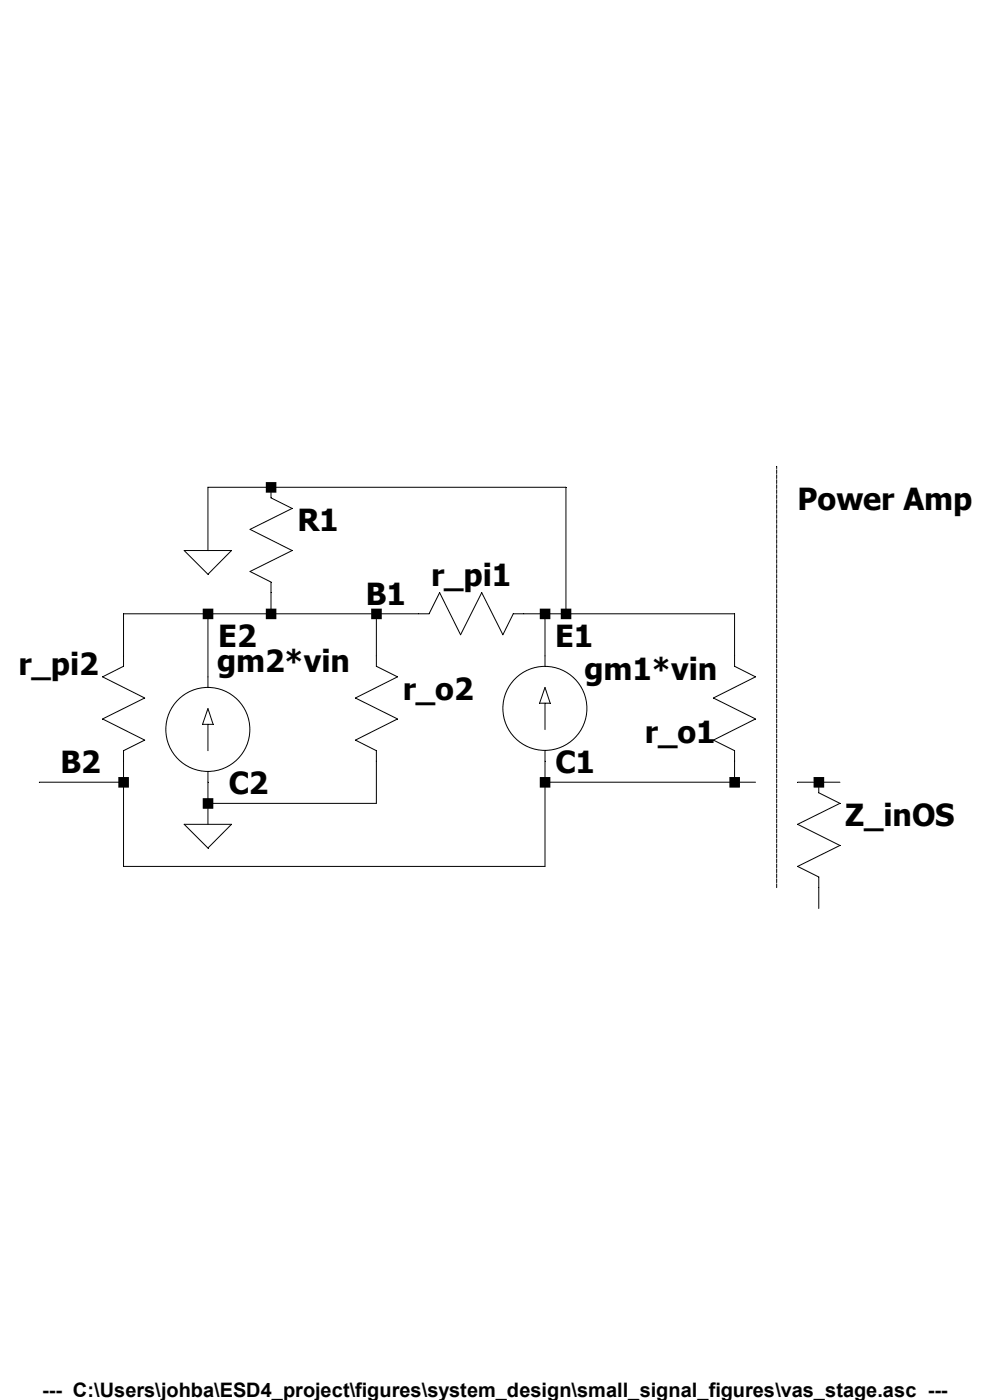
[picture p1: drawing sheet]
Version 4
SHEET 1 880 680
WIRE 224 -32 176 -32
WIRE 448 -32 224 -32
WIRE 176 16 176 -32
WIRE 176 64 112 64
WIRE 224 64 224 48
WIRE 224 64 176 64
WIRE 304 64 224 64
WIRE 336 64 304 64
WIRE 432 64 416 64
WIRE 448 64 448 -32
WIRE 448 64 432 64
WIRE 576 64 448 64
WIRE 112 96 112 64
WIRE 304 96 304 64
WIRE 432 96 432 64
WIRE 576 96 576 64
WIRE 176 112 176 64
WIRE 112 192 112 176
WIRE 112 192 48 192
WIRE 432 192 432 176
WIRE 576 192 576 176
WIRE 576 192 432 192
WIRE 592 192 576 192
WIRE 640 192 624 192
WIRE 656 192 640 192
WIRE 176 208 176 192
WIRE 304 208 304 176
WIRE 304 208 176 208
WIRE 176 224 176 208
WIRE 112 256 112 192
WIRE 432 256 432 192
WIRE 432 256 112 256
WIRE 640 288 640 272
FLAG 176 224 0
FLAG 176 16 0
SYMBOL res 96 192 M180
WINDOW 0 -64 91 Left 2
WINDOW 3 36 19 Left 2
SYMATTR InstName r_pi2
SYMATTR Value ""
SYMBOL current 176 192 M180
WINDOW 0 7 93 Left 2
WINDOW 3 24 -21 Left 2
SYMATTR InstName gm2*vin
SYMATTR Value ""
SYMBOL res 432 48 R90
WINDOW 0 0 56 VBottom 2
WINDOW 3 32 56 VTop 2
SYMATTR InstName r_pi1
SYMATTR Value ""
SYMBOL res 288 80 R0
SYMATTR InstName r_o2
SYMATTR Value ""
SYMBOL current 432 176 M180
WINDOW 0 30 71 Left 2
WINDOW 3 24 -21 Left 2
SYMATTR InstName gm1*vin
SYMATTR Value ""
SYMBOL res 560 80 R0
WINDOW 0 -52 73 Left 2
SYMATTR InstName r_o1
SYMATTR Value ""
SYMBOL res 208 -48 R0
SYMATTR InstName R1
SYMATTR Value ""
SYMBOL res 624 176 R0
SYMATTR InstName Z_inOS
SYMATTR Value ""
TEXT 296 48 Left 2 ;B1
TEXT 440 176 Left 2 ;C1
TEXT 184 80 Left 2 ;E2
TEXT 440 80 Left 2 ;E1
TEXT 192 192 Left 2 ;C2
TEXT 64 176 Left 2 ;B2
TEXT 624 -24 Left 2 ;Power Amp
LINE Normal 608 272 608 -48 1
